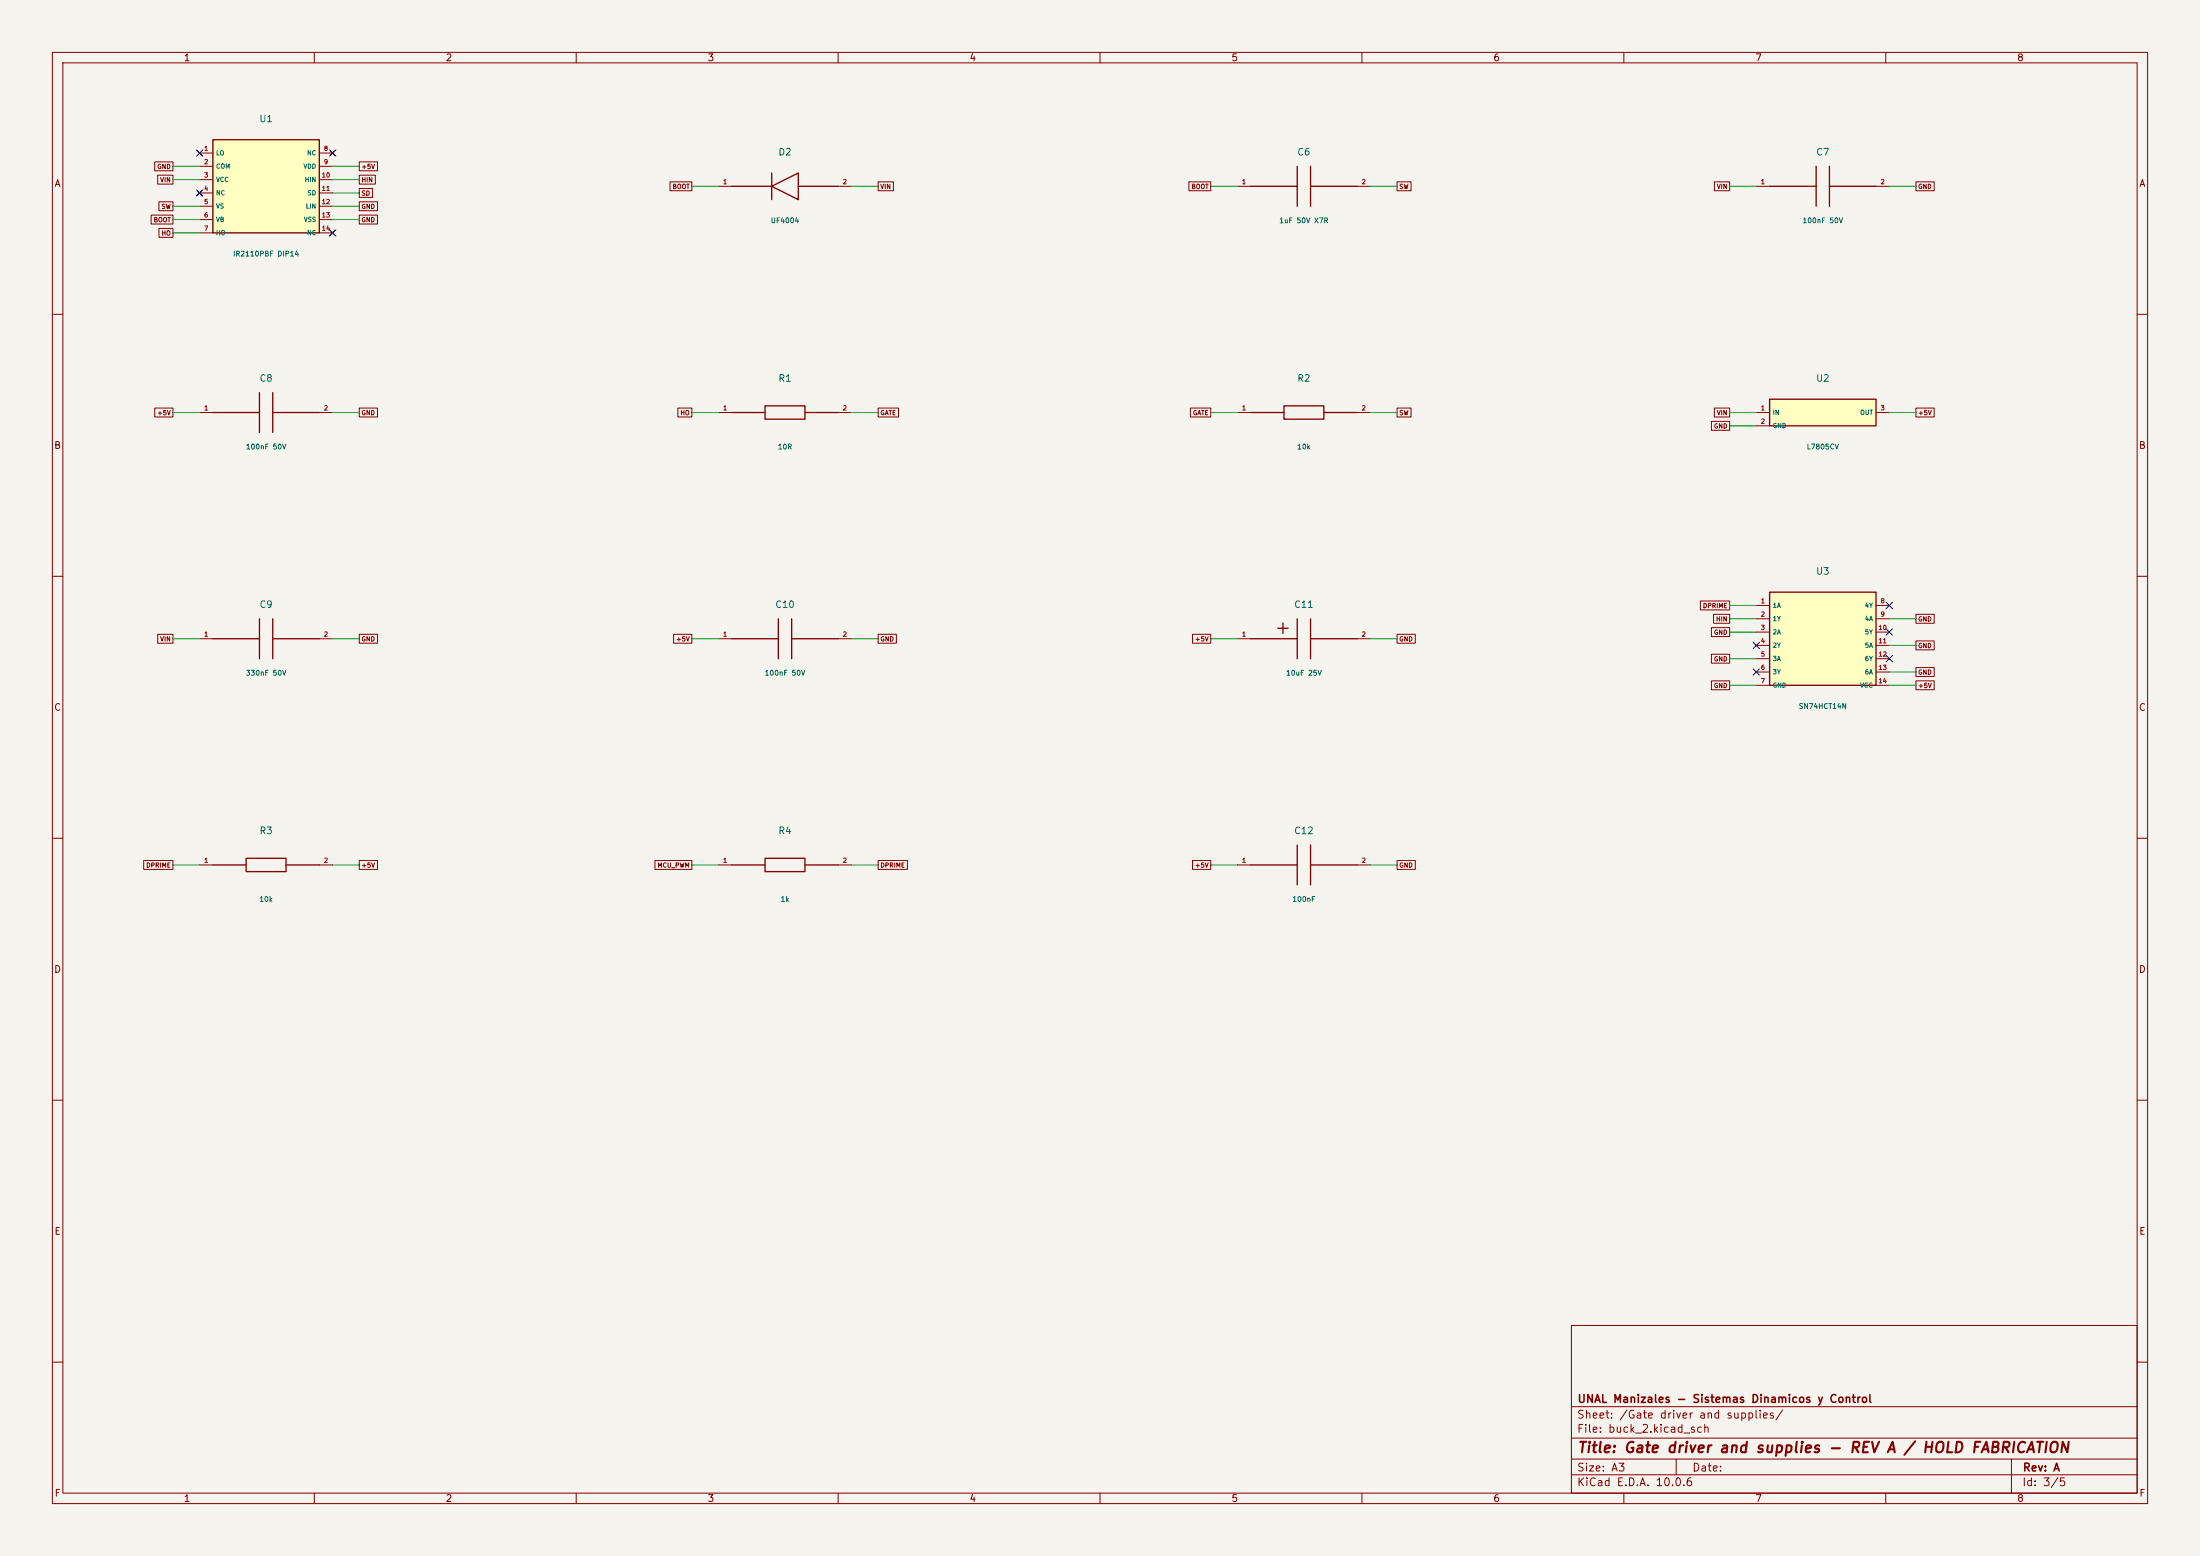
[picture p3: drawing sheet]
(kicad_sch (version 20250114) (generator "eeschema") (paper "A3") (title_block (title "Gate driver and supplies - REV A / HOLD FABRICATION") (rev "A") (company "UNAL Manizales - Sistemas Dinamicos y Control")) (lib_symbols (symbol "Buck:U1" (pin_names (offset .5)) (in_bom yes) (on_board yes)
   (property "Reference" "U" (at 0 11.89 0) (effects (font (size 1 1))))
   (property "Value" "IR2110PBF DIP14" (at 0 -11.89 0) (effects (font (size 1 1))))
   (symbol "U1_0_1" (rectangle (start -10.16 8.89) (end 10.16 -8.89) (stroke (width .254) (type default)) (fill (type background))))
   (symbol "U1_1_1" (pin output line (at -12.7 6.3500000000000005 0) (length 2.54) (name "LO" (effects (font (size 0.85 0.85)))) (number "1" (effects (font (size 0.85 0.85)))))(pin power_in line (at -12.7 3.8100000000000005 0) (length 2.54) (name "COM" (effects (font (size 0.85 0.85)))) (number "2" (effects (font (size 0.85 0.85)))))(pin power_in line (at -12.7 1.2700000000000005 0) (length 2.54) (name "VCC" (effects (font (size 0.85 0.85)))) (number "3" (effects (font (size 0.85 0.85)))))(pin no_connect line (at -12.7 -1.2699999999999996 0) (length 2.54) (name "NC" (effects (font (size 0.85 0.85)))) (number "4" (effects (font (size 0.85 0.85)))))(pin input line (at -12.7 -3.8099999999999996 0) (length 2.54) (name "VS" (effects (font (size 0.85 0.85)))) (number "5" (effects (font (size 0.85 0.85)))))(pin power_in line (at -12.7 -6.349999999999999 0) (length 2.54) (name "VB" (effects (font (size 0.85 0.85)))) (number "6" (effects (font (size 0.85 0.85)))))(pin output line (at -12.7 -8.89 0) (length 2.54) (name "HO" (effects (font (size 0.85 0.85)))) (number "7" (effects (font (size 0.85 0.85)))))(pin no_connect line (at 12.7 6.3500000000000005 180) (length 2.54) (name "NC" (effects (font (size 0.85 0.85)))) (number "8" (effects (font (size 0.85 0.85)))))(pin power_in line (at 12.7 3.8100000000000005 180) (length 2.54) (name "VDD" (effects (font (size 0.85 0.85)))) (number "9" (effects (font (size 0.85 0.85)))))(pin input line (at 12.7 1.2700000000000005 180) (length 2.54) (name "HIN" (effects (font (size 0.85 0.85)))) (number "10" (effects (font (size 0.85 0.85)))))(pin input line (at 12.7 -1.2699999999999996 180) (length 2.54) (name "SD" (effects (font (size 0.85 0.85)))) (number "11" (effects (font (size 0.85 0.85)))))(pin power_in line (at 12.7 -3.8099999999999996 180) (length 2.54) (name "LIN" (effects (font (size 0.85 0.85)))) (number "12" (effects (font (size 0.85 0.85)))))(pin power_in line (at 12.7 -6.349999999999999 180) (length 2.54) (name "VSS" (effects (font (size 0.85 0.85)))) (number "13" (effects (font (size 0.85 0.85)))))(pin no_connect line (at 12.7 -8.89 180) (length 2.54) (name "NC" (effects (font (size 0.85 0.85)))) (number "14" (effects (font (size 0.85 0.85)))))))(symbol "Buck:D2" (pin_names (offset .5)) (in_bom yes) (on_board yes)
   (property "Reference" "D" (at 0 5.54 0) (effects (font (size 1 1))))
   (property "Value" "UF4004" (at 0 -5.54 0) (effects (font (size 1 1))))
   (symbol "D2_0_1" (polyline (pts (xy -10.16 0)(xy -2.54 0)) (stroke (width .254) (type default)) (fill (type none)))(polyline (pts (xy 2.54 0)(xy 10.16 0)) (stroke (width .254) (type default)) (fill (type none)))(polyline (pts (xy -2.54 -2.54)(xy -2.54 2.54)) (stroke (width .254) (type default)) (fill (type none)))(polyline (pts (xy 2.54 -2.54)(xy -2.54 0)(xy 2.54 2.54)(xy 2.54 -2.54)) (stroke (width .254) (type default)) (fill (type none))))
   (symbol "D2_1_1" (pin passive line (at -12.7 0.0 0) (length 2.54) (name "~" (effects (font (size 0.85 0.85)))) (number "1" (effects (font (size 0.85 0.85)))))(pin passive line (at 12.7 0.0 180) (length 2.54) (name "~" (effects (font (size 0.85 0.85)))) (number "2" (effects (font (size 0.85 0.85)))))))(symbol "Buck:C6" (pin_names (offset .5)) (in_bom yes) (on_board yes)
   (property "Reference" "C" (at 0 5.54 0) (effects (font (size 1 1))))
   (property "Value" "1uF 50V X7R" (at 0 -5.54 0) (effects (font (size 1 1))))
   (symbol "C6_0_1" (polyline (pts (xy -10.16 0)(xy -1.27 0)) (stroke (width .254) (type default)) (fill (type none)))(polyline (pts (xy 1.27 0)(xy 10.16 0)) (stroke (width .254) (type default)) (fill (type none)))(polyline (pts (xy -1.27 -3.81)(xy -1.27 3.81)) (stroke (width .254) (type default)) (fill (type none)))(polyline (pts (xy 1.27 -3.81)(xy 1.27 3.81)) (stroke (width .254) (type default)) (fill (type none))))
   (symbol "C6_1_1" (pin passive line (at -12.7 0.0 0) (length 2.54) (name "~" (effects (font (size 0.85 0.85)))) (number "1" (effects (font (size 0.85 0.85)))))(pin passive line (at 12.7 0.0 180) (length 2.54) (name "~" (effects (font (size 0.85 0.85)))) (number "2" (effects (font (size 0.85 0.85)))))))(symbol "Buck:C7" (pin_names (offset .5)) (in_bom yes) (on_board yes)
   (property "Reference" "C" (at 0 5.54 0) (effects (font (size 1 1))))
   (property "Value" "100nF 50V" (at 0 -5.54 0) (effects (font (size 1 1))))
   (symbol "C7_0_1" (polyline (pts (xy -10.16 0)(xy -1.27 0)) (stroke (width .254) (type default)) (fill (type none)))(polyline (pts (xy 1.27 0)(xy 10.16 0)) (stroke (width .254) (type default)) (fill (type none)))(polyline (pts (xy -1.27 -3.81)(xy -1.27 3.81)) (stroke (width .254) (type default)) (fill (type none)))(polyline (pts (xy 1.27 -3.81)(xy 1.27 3.81)) (stroke (width .254) (type default)) (fill (type none))))
   (symbol "C7_1_1" (pin passive line (at -12.7 0.0 0) (length 2.54) (name "~" (effects (font (size 0.85 0.85)))) (number "1" (effects (font (size 0.85 0.85)))))(pin passive line (at 12.7 0.0 180) (length 2.54) (name "~" (effects (font (size 0.85 0.85)))) (number "2" (effects (font (size 0.85 0.85)))))))(symbol "Buck:C8" (pin_names (offset .5)) (in_bom yes) (on_board yes)
   (property "Reference" "C" (at 0 5.54 0) (effects (font (size 1 1))))
   (property "Value" "100nF 50V" (at 0 -5.54 0) (effects (font (size 1 1))))
   (symbol "C8_0_1" (polyline (pts (xy -10.16 0)(xy -1.27 0)) (stroke (width .254) (type default)) (fill (type none)))(polyline (pts (xy 1.27 0)(xy 10.16 0)) (stroke (width .254) (type default)) (fill (type none)))(polyline (pts (xy -1.27 -3.81)(xy -1.27 3.81)) (stroke (width .254) (type default)) (fill (type none)))(polyline (pts (xy 1.27 -3.81)(xy 1.27 3.81)) (stroke (width .254) (type default)) (fill (type none))))
   (symbol "C8_1_1" (pin passive line (at -12.7 0.0 0) (length 2.54) (name "~" (effects (font (size 0.85 0.85)))) (number "1" (effects (font (size 0.85 0.85)))))(pin passive line (at 12.7 0.0 180) (length 2.54) (name "~" (effects (font (size 0.85 0.85)))) (number "2" (effects (font (size 0.85 0.85)))))))(symbol "Buck:R1" (pin_names (offset .5)) (in_bom yes) (on_board yes)
   (property "Reference" "R" (at 0 5.54 0) (effects (font (size 1 1))))
   (property "Value" "10R" (at 0 -5.54 0) (effects (font (size 1 1))))
   (symbol "R1_0_1" (polyline (pts (xy -10.16 0)(xy -3.81 0)) (stroke (width .254) (type default)) (fill (type none)))(polyline (pts (xy 3.81 0)(xy 10.16 0)) (stroke (width .254) (type default)) (fill (type none)))(rectangle (start -3.81 1.27) (end 3.81 -1.27) (stroke (width .254) (type default)) (fill (type none))))
   (symbol "R1_1_1" (pin passive line (at -12.7 0.0 0) (length 2.54) (name "~" (effects (font (size 0.85 0.85)))) (number "1" (effects (font (size 0.85 0.85)))))(pin passive line (at 12.7 0.0 180) (length 2.54) (name "~" (effects (font (size 0.85 0.85)))) (number "2" (effects (font (size 0.85 0.85)))))))(symbol "Buck:R2" (pin_names (offset .5)) (in_bom yes) (on_board yes)
   (property "Reference" "R" (at 0 5.54 0) (effects (font (size 1 1))))
   (property "Value" "10k" (at 0 -5.54 0) (effects (font (size 1 1))))
   (symbol "R2_0_1" (polyline (pts (xy -10.16 0)(xy -3.81 0)) (stroke (width .254) (type default)) (fill (type none)))(polyline (pts (xy 3.81 0)(xy 10.16 0)) (stroke (width .254) (type default)) (fill (type none)))(rectangle (start -3.81 1.27) (end 3.81 -1.27) (stroke (width .254) (type default)) (fill (type none))))
   (symbol "R2_1_1" (pin passive line (at -12.7 0.0 0) (length 2.54) (name "~" (effects (font (size 0.85 0.85)))) (number "1" (effects (font (size 0.85 0.85)))))(pin passive line (at 12.7 0.0 180) (length 2.54) (name "~" (effects (font (size 0.85 0.85)))) (number "2" (effects (font (size 0.85 0.85)))))))(symbol "Buck:U2" (pin_names (offset .5)) (in_bom yes) (on_board yes)
   (property "Reference" "U" (at 0 5.54 0) (effects (font (size 1 1))))
   (property "Value" "L7805CV" (at 0 -5.54 0) (effects (font (size 1 1))))
   (symbol "U2_0_1" (rectangle (start -10.16 2.54) (end 10.16 -2.54) (stroke (width .254) (type default)) (fill (type background))))
   (symbol "U2_1_1" (pin power_in line (at -12.7 0.0 0) (length 2.54) (name "IN" (effects (font (size 0.85 0.85)))) (number "1" (effects (font (size 0.85 0.85)))))(pin power_in line (at -12.7 -2.54 0) (length 2.54) (name "GND" (effects (font (size 0.85 0.85)))) (number "2" (effects (font (size 0.85 0.85)))))(pin power_out line (at 12.7 0.0 180) (length 2.54) (name "OUT" (effects (font (size 0.85 0.85)))) (number "3" (effects (font (size 0.85 0.85)))))))(symbol "Buck:C9" (pin_names (offset .5)) (in_bom yes) (on_board yes)
   (property "Reference" "C" (at 0 5.54 0) (effects (font (size 1 1))))
   (property "Value" "330nF 50V" (at 0 -5.54 0) (effects (font (size 1 1))))
   (symbol "C9_0_1" (polyline (pts (xy -10.16 0)(xy -1.27 0)) (stroke (width .254) (type default)) (fill (type none)))(polyline (pts (xy 1.27 0)(xy 10.16 0)) (stroke (width .254) (type default)) (fill (type none)))(polyline (pts (xy -1.27 -3.81)(xy -1.27 3.81)) (stroke (width .254) (type default)) (fill (type none)))(polyline (pts (xy 1.27 -3.81)(xy 1.27 3.81)) (stroke (width .254) (type default)) (fill (type none))))
   (symbol "C9_1_1" (pin passive line (at -12.7 0.0 0) (length 2.54) (name "~" (effects (font (size 0.85 0.85)))) (number "1" (effects (font (size 0.85 0.85)))))(pin passive line (at 12.7 0.0 180) (length 2.54) (name "~" (effects (font (size 0.85 0.85)))) (number "2" (effects (font (size 0.85 0.85)))))))(symbol "Buck:C10" (pin_names (offset .5)) (in_bom yes) (on_board yes)
   (property "Reference" "C" (at 0 5.54 0) (effects (font (size 1 1))))
   (property "Value" "100nF 50V" (at 0 -5.54 0) (effects (font (size 1 1))))
   (symbol "C10_0_1" (polyline (pts (xy -10.16 0)(xy -1.27 0)) (stroke (width .254) (type default)) (fill (type none)))(polyline (pts (xy 1.27 0)(xy 10.16 0)) (stroke (width .254) (type default)) (fill (type none)))(polyline (pts (xy -1.27 -3.81)(xy -1.27 3.81)) (stroke (width .254) (type default)) (fill (type none)))(polyline (pts (xy 1.27 -3.81)(xy 1.27 3.81)) (stroke (width .254) (type default)) (fill (type none))))
   (symbol "C10_1_1" (pin passive line (at -12.7 0.0 0) (length 2.54) (name "~" (effects (font (size 0.85 0.85)))) (number "1" (effects (font (size 0.85 0.85)))))(pin passive line (at 12.7 0.0 180) (length 2.54) (name "~" (effects (font (size 0.85 0.85)))) (number "2" (effects (font (size 0.85 0.85)))))))(symbol "Buck:C11" (pin_names (offset .5)) (in_bom yes) (on_board yes)
   (property "Reference" "C" (at 0 5.54 0) (effects (font (size 1 1))))
   (property "Value" "10uF 25V" (at 0 -5.54 0) (effects (font (size 1 1))))
   (symbol "C11_0_1" (polyline (pts (xy -10.16 0)(xy -1.27 0)) (stroke (width .254) (type default)) (fill (type none)))(polyline (pts (xy 1.27 0)(xy 10.16 0)) (stroke (width .254) (type default)) (fill (type none)))(polyline (pts (xy -1.27 -3.81)(xy -1.27 3.81)) (stroke (width .254) (type default)) (fill (type none)))(polyline (pts (xy 1.27 -3.81)(xy 1.27 3.81)) (stroke (width .254) (type default)) (fill (type none)))(polyline (pts (xy -5 2)(xy -3 2)) (stroke (width .254) (type default)) (fill (type none)))(polyline (pts (xy -4 1)(xy -4 3)) (stroke (width .254) (type default)) (fill (type none))))
   (symbol "C11_1_1" (pin passive line (at -12.7 0.0 0) (length 2.54) (name "~" (effects (font (size 0.85 0.85)))) (number "1" (effects (font (size 0.85 0.85)))))(pin passive line (at 12.7 0.0 180) (length 2.54) (name "~" (effects (font (size 0.85 0.85)))) (number "2" (effects (font (size 0.85 0.85)))))))(symbol "Buck:U3" (pin_names (offset .5)) (in_bom yes) (on_board yes)
   (property "Reference" "U" (at 0 11.89 0) (effects (font (size 1 1))))
   (property "Value" "SN74HCT14N" (at 0 -11.89 0) (effects (font (size 1 1))))
   (symbol "U3_0_1" (rectangle (start -10.16 8.89) (end 10.16 -8.89) (stroke (width .254) (type default)) (fill (type background))))
   (symbol "U3_1_1" (pin input line (at -12.7 6.3500000000000005 0) (length 2.54) (name "1A" (effects (font (size 0.85 0.85)))) (number "1" (effects (font (size 0.85 0.85)))))(pin output line (at -12.7 3.8100000000000005 0) (length 2.54) (name "1Y" (effects (font (size 0.85 0.85)))) (number "2" (effects (font (size 0.85 0.85)))))(pin input line (at -12.7 1.2700000000000005 0) (length 2.54) (name "2A" (effects (font (size 0.85 0.85)))) (number "3" (effects (font (size 0.85 0.85)))))(pin output line (at -12.7 -1.2699999999999996 0) (length 2.54) (name "2Y" (effects (font (size 0.85 0.85)))) (number "4" (effects (font (size 0.85 0.85)))))(pin input line (at -12.7 -3.8099999999999996 0) (length 2.54) (name "3A" (effects (font (size 0.85 0.85)))) (number "5" (effects (font (size 0.85 0.85)))))(pin output line (at -12.7 -6.349999999999999 0) (length 2.54) (name "3Y" (effects (font (size 0.85 0.85)))) (number "6" (effects (font (size 0.85 0.85)))))(pin input line (at -12.7 -8.89 0) (length 2.54) (name "GND" (effects (font (size 0.85 0.85)))) (number "7" (effects (font (size 0.85 0.85)))))(pin output line (at 12.7 6.3500000000000005 180) (length 2.54) (name "4Y" (effects (font (size 0.85 0.85)))) (number "8" (effects (font (size 0.85 0.85)))))(pin input line (at 12.7 3.8100000000000005 180) (length 2.54) (name "4A" (effects (font (size 0.85 0.85)))) (number "9" (effects (font (size 0.85 0.85)))))(pin output line (at 12.7 1.2700000000000005 180) (length 2.54) (name "5Y" (effects (font (size 0.85 0.85)))) (number "10" (effects (font (size 0.85 0.85)))))(pin input line (at 12.7 -1.2699999999999996 180) (length 2.54) (name "5A" (effects (font (size 0.85 0.85)))) (number "11" (effects (font (size 0.85 0.85)))))(pin output line (at 12.7 -3.8099999999999996 180) (length 2.54) (name "6Y" (effects (font (size 0.85 0.85)))) (number "12" (effects (font (size 0.85 0.85)))))(pin input line (at 12.7 -6.349999999999999 180) (length 2.54) (name "6A" (effects (font (size 0.85 0.85)))) (number "13" (effects (font (size 0.85 0.85)))))(pin input line (at 12.7 -8.89 180) (length 2.54) (name "VCC" (effects (font (size 0.85 0.85)))) (number "14" (effects (font (size 0.85 0.85)))))))(symbol "Buck:R3" (pin_names (offset .5)) (in_bom yes) (on_board yes)
   (property "Reference" "R" (at 0 5.54 0) (effects (font (size 1 1))))
   (property "Value" "10k" (at 0 -5.54 0) (effects (font (size 1 1))))
   (symbol "R3_0_1" (polyline (pts (xy -10.16 0)(xy -3.81 0)) (stroke (width .254) (type default)) (fill (type none)))(polyline (pts (xy 3.81 0)(xy 10.16 0)) (stroke (width .254) (type default)) (fill (type none)))(rectangle (start -3.81 1.27) (end 3.81 -1.27) (stroke (width .254) (type default)) (fill (type none))))
   (symbol "R3_1_1" (pin passive line (at -12.7 0.0 0) (length 2.54) (name "~" (effects (font (size 0.85 0.85)))) (number "1" (effects (font (size 0.85 0.85)))))(pin passive line (at 12.7 0.0 180) (length 2.54) (name "~" (effects (font (size 0.85 0.85)))) (number "2" (effects (font (size 0.85 0.85)))))))(symbol "Buck:R4" (pin_names (offset .5)) (in_bom yes) (on_board yes)
   (property "Reference" "R" (at 0 5.54 0) (effects (font (size 1 1))))
   (property "Value" "1k" (at 0 -5.54 0) (effects (font (size 1 1))))
   (symbol "R4_0_1" (polyline (pts (xy -10.16 0)(xy -3.81 0)) (stroke (width .254) (type default)) (fill (type none)))(polyline (pts (xy 3.81 0)(xy 10.16 0)) (stroke (width .254) (type default)) (fill (type none)))(rectangle (start -3.81 1.27) (end 3.81 -1.27) (stroke (width .254) (type default)) (fill (type none))))
   (symbol "R4_1_1" (pin passive line (at -12.7 0.0 0) (length 2.54) (name "~" (effects (font (size 0.85 0.85)))) (number "1" (effects (font (size 0.85 0.85)))))(pin passive line (at 12.7 0.0 180) (length 2.54) (name "~" (effects (font (size 0.85 0.85)))) (number "2" (effects (font (size 0.85 0.85)))))))(symbol "Buck:C12" (pin_names (offset .5)) (in_bom yes) (on_board yes)
   (property "Reference" "C" (at 0 5.54 0) (effects (font (size 1 1))))
   (property "Value" "100nF" (at 0 -5.54 0) (effects (font (size 1 1))))
   (symbol "C12_0_1" (polyline (pts (xy -10.16 0)(xy -1.27 0)) (stroke (width .254) (type default)) (fill (type none)))(polyline (pts (xy 1.27 0)(xy 10.16 0)) (stroke (width .254) (type default)) (fill (type none)))(polyline (pts (xy -1.27 -3.81)(xy -1.27 3.81)) (stroke (width .254) (type default)) (fill (type none)))(polyline (pts (xy 1.27 -3.81)(xy 1.27 3.81)) (stroke (width .254) (type default)) (fill (type none))))
   (symbol "C12_1_1" (pin passive line (at -12.7 0.0 0) (length 2.54) (name "~" (effects (font (size 0.85 0.85)))) (number "1" (effects (font (size 0.85 0.85)))))(pin passive line (at 12.7 0.0 180) (length 2.54) (name "~" (effects (font (size 0.85 0.85)))) (number "2" (effects (font (size 0.85 0.85)))))))) (symbol (lib_id "Buck:U1") (at 50.8 35.56 0) (unit 1) (in_bom yes) (on_board yes) (dnp no)
    (property "Reference" "U1" (at 50.8 22.67 0) (effects (font (size 1.27 1.27))))
    (property "Value" "IR2110PBF DIP14" (at 50.8 48.45 0) (effects (font (size 0.95 0.95))))
    (property "Footprint" "Package_DIP:DIP-14_W7.62mm" (at 50.8 35.56 0) (effects (font (size 1 1)) (hide yes))))(no_connect (at 38.099999999999994 29.21))(wire (pts (xy 38.099999999999994 31.75) (xy 33.019999999999996 31.75)) (stroke (width 0) (type default)))(global_label "GND" (shape passive) (at 33.019999999999996 31.75 180) (effects (font (size .85 .85)) (justify right)))(wire (pts (xy 38.099999999999994 34.29) (xy 33.019999999999996 34.29)) (stroke (width 0) (type default)))(global_label "VIN" (shape passive) (at 33.019999999999996 34.29 180) (effects (font (size .85 .85)) (justify right)))(no_connect (at 38.099999999999994 36.83))(wire (pts (xy 38.099999999999994 39.370000000000005) (xy 33.019999999999996 39.370000000000005)) (stroke (width 0) (type default)))(global_label "SW" (shape passive) (at 33.019999999999996 39.370000000000005 180) (effects (font (size .85 .85)) (justify right)))(wire (pts (xy 38.099999999999994 41.910000000000004) (xy 33.019999999999996 41.910000000000004)) (stroke (width 0) (type default)))(global_label "BOOT" (shape passive) (at 33.019999999999996 41.910000000000004 180) (effects (font (size .85 .85)) (justify right)))(wire (pts (xy 38.099999999999994 44.45) (xy 33.019999999999996 44.45)) (stroke (width 0) (type default)))(global_label "HO" (shape passive) (at 33.019999999999996 44.45 180) (effects (font (size .85 .85)) (justify right)))(no_connect (at 63.5 29.21))(wire (pts (xy 63.5 31.75) (xy 68.58 31.75)) (stroke (width 0) (type default)))(global_label "+5V" (shape passive) (at 68.58 31.75 0) (effects (font (size .85 .85)) (justify left)))(wire (pts (xy 63.5 34.29) (xy 68.58 34.29)) (stroke (width 0) (type default)))(global_label "HIN" (shape passive) (at 68.58 34.29 0) (effects (font (size .85 .85)) (justify left)))(wire (pts (xy 63.5 36.83) (xy 68.58 36.83)) (stroke (width 0) (type default)))(global_label "SD" (shape passive) (at 68.58 36.83 0) (effects (font (size .85 .85)) (justify left)))(wire (pts (xy 63.5 39.370000000000005) (xy 68.58 39.370000000000005)) (stroke (width 0) (type default)))(global_label "GND" (shape passive) (at 68.58 39.370000000000005 0) (effects (font (size .85 .85)) (justify left)))(wire (pts (xy 63.5 41.910000000000004) (xy 68.58 41.910000000000004)) (stroke (width 0) (type default)))(global_label "GND" (shape passive) (at 68.58 41.910000000000004 0) (effects (font (size .85 .85)) (justify left)))(no_connect (at 63.5 44.45))(symbol (lib_id "Buck:D2") (at 149.86 35.56 0) (unit 1) (in_bom yes) (on_board yes) (dnp no)
    (property "Reference" "D2" (at 149.86 29.020000000000003 0) (effects (font (size 1.27 1.27))))
    (property "Value" "UF4004" (at 149.86 42.1 0) (effects (font (size 0.95 0.95))))
    (property "Footprint" "Diode_THT:D_DO-41_SOD81_P10.16mm_Horizontal" (at 149.86 35.56 0) (effects (font (size 1 1)) (hide yes))))(wire (pts (xy 137.16000000000003 35.56) (xy 132.08 35.56)) (stroke (width 0) (type default)))(global_label "BOOT" (shape passive) (at 132.08 35.56 180) (effects (font (size .85 .85)) (justify right)))(wire (pts (xy 162.56 35.56) (xy 167.64000000000001 35.56)) (stroke (width 0) (type default)))(global_label "VIN" (shape passive) (at 167.64000000000001 35.56 0) (effects (font (size .85 .85)) (justify left)))(symbol (lib_id "Buck:C6") (at 248.92000000000002 35.56 0) (unit 1) (in_bom yes) (on_board yes) (dnp no)
    (property "Reference" "C6" (at 248.92000000000002 29.020000000000003 0) (effects (font (size 1.27 1.27))))
    (property "Value" "1uF 50V X7R" (at 248.92000000000002 42.1 0) (effects (font (size 0.95 0.95))))
    (property "Footprint" "Capacitor_THT:C_Disc_D5.0mm_W2.5mm_P5.00mm" (at 248.92000000000002 35.56 0) (effects (font (size 1 1)) (hide yes))))(wire (pts (xy 236.22000000000003 35.56) (xy 231.14000000000001 35.56)) (stroke (width 0) (type default)))(global_label "BOOT" (shape passive) (at 231.14000000000001 35.56 180) (effects (font (size .85 .85)) (justify right)))(wire (pts (xy 261.62 35.56) (xy 266.7 35.56)) (stroke (width 0) (type default)))(global_label "SW" (shape passive) (at 266.7 35.56 0) (effects (font (size .85 .85)) (justify left)))(symbol (lib_id "Buck:C7") (at 347.98 35.56 0) (unit 1) (in_bom yes) (on_board yes) (dnp no)
    (property "Reference" "C7" (at 347.98 29.020000000000003 0) (effects (font (size 1.27 1.27))))
    (property "Value" "100nF 50V" (at 347.98 42.1 0) (effects (font (size 0.95 0.95))))
    (property "Footprint" "Capacitor_THT:C_Disc_D5.0mm_W2.5mm_P5.00mm" (at 347.98 35.56 0) (effects (font (size 1 1)) (hide yes))))(wire (pts (xy 335.28000000000003 35.56) (xy 330.20000000000005 35.56)) (stroke (width 0) (type default)))(global_label "VIN" (shape passive) (at 330.20000000000005 35.56 180) (effects (font (size .85 .85)) (justify right)))(wire (pts (xy 360.68 35.56) (xy 365.76 35.56)) (stroke (width 0) (type default)))(global_label "GND" (shape passive) (at 365.76 35.56 0) (effects (font (size .85 .85)) (justify left)))(symbol (lib_id "Buck:C8") (at 50.8 78.74000000000001 0) (unit 1) (in_bom yes) (on_board yes) (dnp no)
    (property "Reference" "C8" (at 50.8 72.2 0) (effects (font (size 1.27 1.27))))
    (property "Value" "100nF 50V" (at 50.8 85.28000000000002 0) (effects (font (size 0.95 0.95))))
    (property "Footprint" "Capacitor_THT:C_Disc_D5.0mm_W2.5mm_P5.00mm" (at 50.8 78.74000000000001 0) (effects (font (size 1 1)) (hide yes))))(wire (pts (xy 38.099999999999994 78.74000000000001) (xy 33.019999999999996 78.74000000000001)) (stroke (width 0) (type default)))(global_label "+5V" (shape passive) (at 33.019999999999996 78.74000000000001 180) (effects (font (size .85 .85)) (justify right)))(wire (pts (xy 63.5 78.74000000000001) (xy 68.58 78.74000000000001)) (stroke (width 0) (type default)))(global_label "GND" (shape passive) (at 68.58 78.74000000000001 0) (effects (font (size .85 .85)) (justify left)))(symbol (lib_id "Buck:R1") (at 149.86 78.74000000000001 0) (unit 1) (in_bom yes) (on_board yes) (dnp no)
    (property "Reference" "R1" (at 149.86 72.2 0) (effects (font (size 1.27 1.27))))
    (property "Value" "10R" (at 149.86 85.28000000000002 0) (effects (font (size 0.95 0.95))))
    (property "Footprint" "Resistor_THT:R_Axial_DIN0207_L6.3mm_D2.5mm_P7.62mm_Horizontal" (at 149.86 78.74000000000001 0) (effects (font (size 1 1)) (hide yes))))(wire (pts (xy 137.16000000000003 78.74000000000001) (xy 132.08 78.74000000000001)) (stroke (width 0) (type default)))(global_label "HO" (shape passive) (at 132.08 78.74000000000001 180) (effects (font (size .85 .85)) (justify right)))(wire (pts (xy 162.56 78.74000000000001) (xy 167.64000000000001 78.74000000000001)) (stroke (width 0) (type default)))(global_label "GATE" (shape passive) (at 167.64000000000001 78.74000000000001 0) (effects (font (size .85 .85)) (justify left)))(symbol (lib_id "Buck:R2") (at 248.92000000000002 78.74000000000001 0) (unit 1) (in_bom yes) (on_board yes) (dnp no)
    (property "Reference" "R2" (at 248.92000000000002 72.2 0) (effects (font (size 1.27 1.27))))
    (property "Value" "10k" (at 248.92000000000002 85.28000000000002 0) (effects (font (size 0.95 0.95))))
    (property "Footprint" "Resistor_THT:R_Axial_DIN0207_L6.3mm_D2.5mm_P7.62mm_Horizontal" (at 248.92000000000002 78.74000000000001 0) (effects (font (size 1 1)) (hide yes))))(wire (pts (xy 236.22000000000003 78.74000000000001) (xy 231.14000000000001 78.74000000000001)) (stroke (width 0) (type default)))(global_label "GATE" (shape passive) (at 231.14000000000001 78.74000000000001 180) (effects (font (size .85 .85)) (justify right)))(wire (pts (xy 261.62 78.74000000000001) (xy 266.7 78.74000000000001)) (stroke (width 0) (type default)))(global_label "SW" (shape passive) (at 266.7 78.74000000000001 0) (effects (font (size .85 .85)) (justify left)))(symbol (lib_id "Buck:U2") (at 347.98 78.74000000000001 0) (unit 1) (in_bom yes) (on_board yes) (dnp no)
    (property "Reference" "U2" (at 347.98 72.2 0) (effects (font (size 1.27 1.27))))
    (property "Value" "L7805CV" (at 347.98 85.28000000000002 0) (effects (font (size 0.95 0.95))))
    (property "Footprint" "Package_TO_SOT_THT:TO-220-3_Vertical" (at 347.98 78.74000000000001 0) (effects (font (size 1 1)) (hide yes))))(wire (pts (xy 335.28000000000003 78.74000000000001) (xy 330.20000000000005 78.74000000000001)) (stroke (width 0) (type default)))(global_label "VIN" (shape passive) (at 330.20000000000005 78.74000000000001 180) (effects (font (size .85 .85)) (justify right)))(wire (pts (xy 335.28000000000003 81.28000000000002) (xy 330.20000000000005 81.28000000000002)) (stroke (width 0) (type default)))(global_label "GND" (shape passive) (at 330.20000000000005 81.28000000000002 180) (effects (font (size .85 .85)) (justify right)))(wire (pts (xy 360.68 78.74000000000001) (xy 365.76 78.74000000000001)) (stroke (width 0) (type default)))(global_label "+5V" (shape passive) (at 365.76 78.74000000000001 0) (effects (font (size .85 .85)) (justify left)))(symbol (lib_id "Buck:C9") (at 50.8 121.92 0) (unit 1) (in_bom yes) (on_board yes) (dnp no)
    (property "Reference" "C9" (at 50.8 115.38 0) (effects (font (size 1.27 1.27))))
    (property "Value" "330nF 50V" (at 50.8 128.46 0) (effects (font (size 0.95 0.95))))
    (property "Footprint" "Capacitor_THT:C_Disc_D5.0mm_W2.5mm_P5.00mm" (at 50.8 121.92 0) (effects (font (size 1 1)) (hide yes))))(wire (pts (xy 38.099999999999994 121.92) (xy 33.019999999999996 121.92)) (stroke (width 0) (type default)))(global_label "VIN" (shape passive) (at 33.019999999999996 121.92 180) (effects (font (size .85 .85)) (justify right)))(wire (pts (xy 63.5 121.92) (xy 68.58 121.92)) (stroke (width 0) (type default)))(global_label "GND" (shape passive) (at 68.58 121.92 0) (effects (font (size .85 .85)) (justify left)))(symbol (lib_id "Buck:C10") (at 149.86 121.92 0) (unit 1) (in_bom yes) (on_board yes) (dnp no)
    (property "Reference" "C10" (at 149.86 115.38 0) (effects (font (size 1.27 1.27))))
    (property "Value" "100nF 50V" (at 149.86 128.46 0) (effects (font (size 0.95 0.95))))
    (property "Footprint" "Capacitor_THT:C_Disc_D5.0mm_W2.5mm_P5.00mm" (at 149.86 121.92 0) (effects (font (size 1 1)) (hide yes))))(wire (pts (xy 137.16000000000003 121.92) (xy 132.08 121.92)) (stroke (width 0) (type default)))(global_label "+5V" (shape passive) (at 132.08 121.92 180) (effects (font (size .85 .85)) (justify right)))(wire (pts (xy 162.56 121.92) (xy 167.64000000000001 121.92)) (stroke (width 0) (type default)))(global_label "GND" (shape passive) (at 167.64000000000001 121.92 0) (effects (font (size .85 .85)) (justify left)))(symbol (lib_id "Buck:C11") (at 248.92000000000002 121.92 0) (unit 1) (in_bom yes) (on_board yes) (dnp no)
    (property "Reference" "C11" (at 248.92000000000002 115.38 0) (effects (font (size 1.27 1.27))))
    (property "Value" "10uF 25V" (at 248.92000000000002 128.46 0) (effects (font (size 0.95 0.95))))
    (property "Footprint" "Capacitor_THT:CP_Radial_D6.3mm_P2.50mm" (at 248.92000000000002 121.92 0) (effects (font (size 1 1)) (hide yes))))(wire (pts (xy 236.22000000000003 121.92) (xy 231.14000000000001 121.92)) (stroke (width 0) (type default)))(global_label "+5V" (shape passive) (at 231.14000000000001 121.92 180) (effects (font (size .85 .85)) (justify right)))(wire (pts (xy 261.62 121.92) (xy 266.7 121.92)) (stroke (width 0) (type default)))(global_label "GND" (shape passive) (at 266.7 121.92 0) (effects (font (size .85 .85)) (justify left)))(symbol (lib_id "Buck:U3") (at 347.98 121.92 0) (unit 1) (in_bom yes) (on_board yes) (dnp no)
    (property "Reference" "U3" (at 347.98 109.03 0) (effects (font (size 1.27 1.27))))
    (property "Value" "SN74HCT14N" (at 347.98 134.81 0) (effects (font (size 0.95 0.95))))
    (property "Footprint" "Package_DIP:DIP-14_W7.62mm" (at 347.98 121.92 0) (effects (font (size 1 1)) (hide yes))))(wire (pts (xy 335.28000000000003 115.57000000000001) (xy 330.20000000000005 115.57000000000001)) (stroke (width 0) (type default)))(global_label "DPRIME" (shape passive) (at 330.20000000000005 115.57000000000001 180) (effects (font (size .85 .85)) (justify right)))(wire (pts (xy 335.28000000000003 118.11) (xy 330.20000000000005 118.11)) (stroke (width 0) (type default)))(global_label "HIN" (shape passive) (at 330.20000000000005 118.11 180) (effects (font (size .85 .85)) (justify right)))(wire (pts (xy 335.28000000000003 120.65) (xy 330.20000000000005 120.65)) (stroke (width 0) (type default)))(global_label "GND" (shape passive) (at 330.20000000000005 120.65 180) (effects (font (size .85 .85)) (justify right)))(no_connect (at 335.28000000000003 123.19))(wire (pts (xy 335.28000000000003 125.73) (xy 330.20000000000005 125.73)) (stroke (width 0) (type default)))(global_label "GND" (shape passive) (at 330.20000000000005 125.73 180) (effects (font (size .85 .85)) (justify right)))(no_connect (at 335.28000000000003 128.27))(wire (pts (xy 335.28000000000003 130.81) (xy 330.20000000000005 130.81)) (stroke (width 0) (type default)))(global_label "GND" (shape passive) (at 330.20000000000005 130.81 180) (effects (font (size .85 .85)) (justify right)))(no_connect (at 360.68 115.57000000000001))(wire (pts (xy 360.68 118.11) (xy 365.76 118.11)) (stroke (width 0) (type default)))(global_label "GND" (shape passive) (at 365.76 118.11 0) (effects (font (size .85 .85)) (justify left)))(no_connect (at 360.68 120.65))(wire (pts (xy 360.68 123.19) (xy 365.76 123.19)) (stroke (width 0) (type default)))(global_label "GND" (shape passive) (at 365.76 123.19 0) (effects (font (size .85 .85)) (justify left)))(no_connect (at 360.68 125.73))(wire (pts (xy 360.68 128.27) (xy 365.76 128.27)) (stroke (width 0) (type default)))(global_label "GND" (shape passive) (at 365.76 128.27 0) (effects (font (size .85 .85)) (justify left)))(wire (pts (xy 360.68 130.81) (xy 365.76 130.81)) (stroke (width 0) (type default)))(global_label "+5V" (shape passive) (at 365.76 130.81 0) (effects (font (size .85 .85)) (justify left)))(symbol (lib_id "Buck:R3") (at 50.8 165.1 0) (unit 1) (in_bom yes) (on_board yes) (dnp no)
    (property "Reference" "R3" (at 50.8 158.56 0) (effects (font (size 1.27 1.27))))
    (property "Value" "10k" (at 50.8 171.64 0) (effects (font (size 0.95 0.95))))
    (property "Footprint" "Resistor_THT:R_Axial_DIN0207_L6.3mm_D2.5mm_P7.62mm_Horizontal" (at 50.8 165.1 0) (effects (font (size 1 1)) (hide yes))))(wire (pts (xy 38.099999999999994 165.1) (xy 33.019999999999996 165.1)) (stroke (width 0) (type default)))(global_label "DPRIME" (shape passive) (at 33.019999999999996 165.1 180) (effects (font (size .85 .85)) (justify right)))(wire (pts (xy 63.5 165.1) (xy 68.58 165.1)) (stroke (width 0) (type default)))(global_label "+5V" (shape passive) (at 68.58 165.1 0) (effects (font (size .85 .85)) (justify left)))(symbol (lib_id "Buck:R4") (at 149.86 165.1 0) (unit 1) (in_bom yes) (on_board yes) (dnp no)
    (property "Reference" "R4" (at 149.86 158.56 0) (effects (font (size 1.27 1.27))))
    (property "Value" "1k" (at 149.86 171.64 0) (effects (font (size 0.95 0.95))))
    (property "Footprint" "Resistor_THT:R_Axial_DIN0207_L6.3mm_D2.5mm_P7.62mm_Horizontal" (at 149.86 165.1 0) (effects (font (size 1 1)) (hide yes))))(wire (pts (xy 137.16000000000003 165.1) (xy 132.08 165.1)) (stroke (width 0) (type default)))(global_label "MCU_PWM" (shape passive) (at 132.08 165.1 180) (effects (font (size .85 .85)) (justify right)))(wire (pts (xy 162.56 165.1) (xy 167.64000000000001 165.1)) (stroke (width 0) (type default)))(global_label "DPRIME" (shape passive) (at 167.64000000000001 165.1 0) (effects (font (size .85 .85)) (justify left)))(symbol (lib_id "Buck:C12") (at 248.92000000000002 165.1 0) (unit 1) (in_bom yes) (on_board yes) (dnp no)
    (property "Reference" "C12" (at 248.92000000000002 158.56 0) (effects (font (size 1.27 1.27))))
    (property "Value" "100nF" (at 248.92000000000002 171.64 0) (effects (font (size 0.95 0.95))))
    (property "Footprint" "Capacitor_THT:C_Disc_D5.0mm_W2.5mm_P5.00mm" (at 248.92000000000002 165.1 0) (effects (font (size 1 1)) (hide yes))))(wire (pts (xy 236.22000000000003 165.1) (xy 231.14000000000001 165.1)) (stroke (width 0) (type default)))(global_label "+5V" (shape passive) (at 231.14000000000001 165.1 180) (effects (font (size .85 .85)) (justify right)))(wire (pts (xy 261.62 165.1) (xy 266.7 165.1)) (stroke (width 0) (type default)))(global_label "GND" (shape passive) (at 266.7 165.1 0) (effects (font (size .85 .85)) (justify left))))
